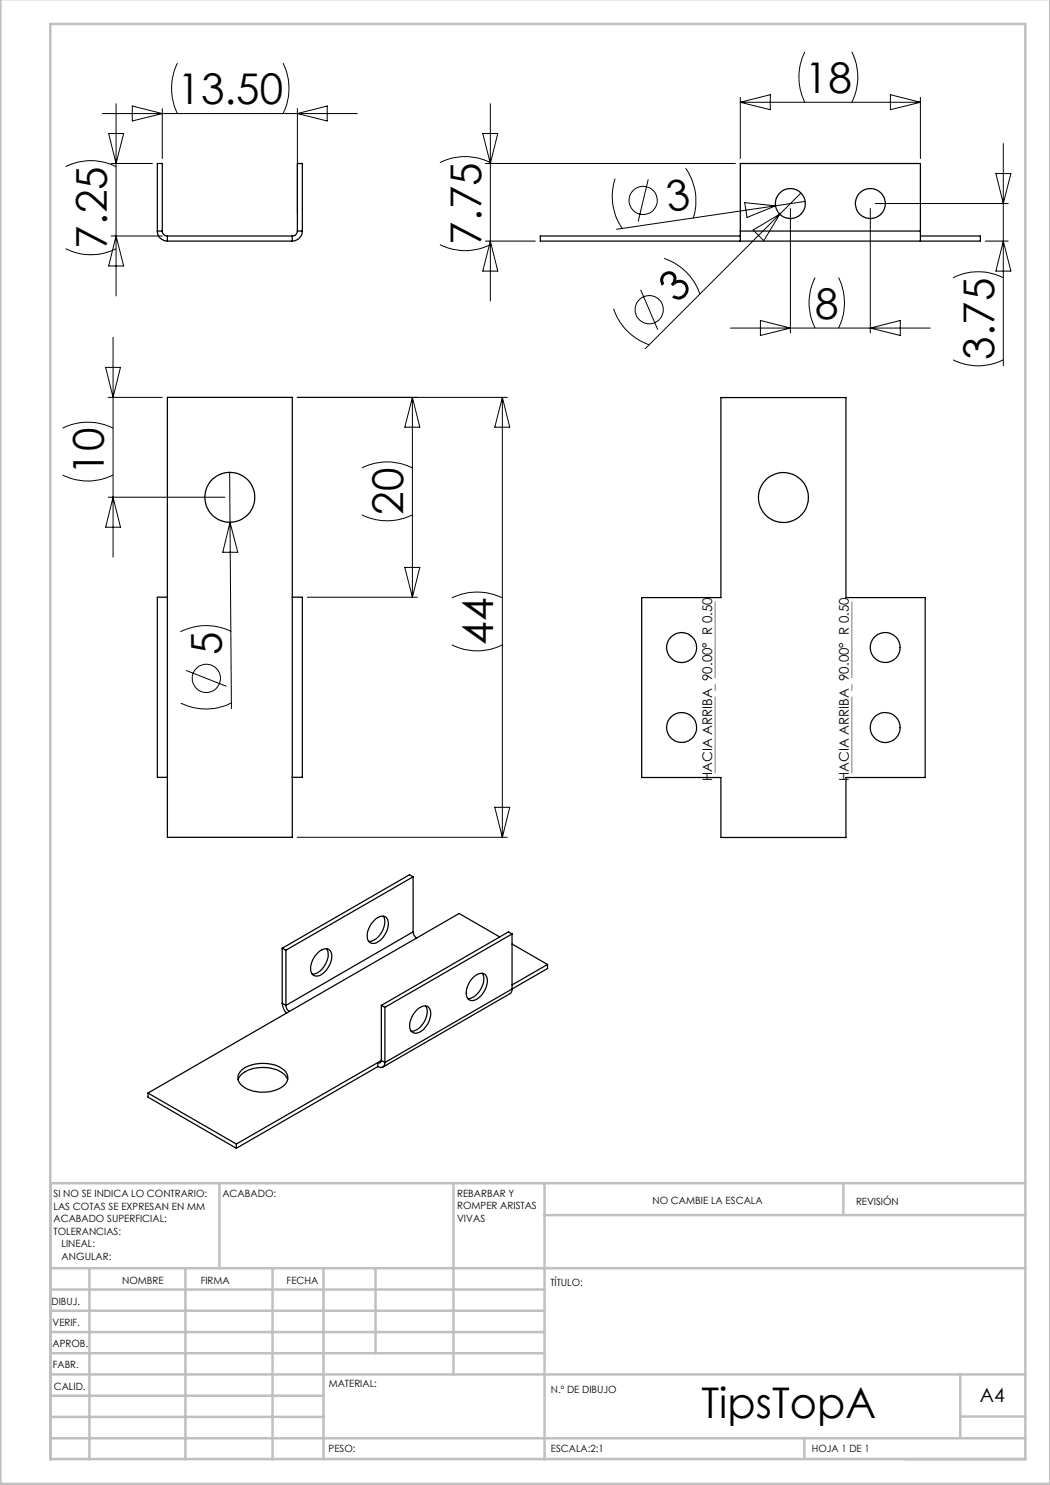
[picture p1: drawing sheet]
<svg xmlns="http://www.w3.org/2000/svg" width="210mm" height="297mm" viewBox="0 0 210 297" stroke-linecap="round" stroke-linejoin="round" font-family="sans-serif">
<g fill="none" stroke="#000" stroke-width=".2">
<path d="M35.5 12.6a11.5 11.5 0 0 0 0 10.1M56.6 12.6a11.5 11.5 0 0 1 0 10.1M148.1 19.5v12.2M161 10.4a11.2 11.2 0 0 0 0 10.1M170.4 10.4a11.2 11.2 0 0 1 0 10.1M178.1 18.9l6 1.6-6 1.4zM184.1 19.5v12.2M13.1 33.3a11.2 11.2 0 0 1 10.1 0M20.5 22.7h50.9M21.7 26.7h3l-1.5 6zM22.2 32.7h8.3M23.2 20.7v38.5"/>
<path d="M26.5 21.2l6 1.5-6 1.5zM32.5 21.7v10M59.5 21.7v21M59.5 22.7l5.9-1.5v3zM88 32.5a11.2 11.2 0 0 1 10.1 0M96.6 26.7h3l-1.5 6zM97.1 32.7h50M98.1 20.7v39.5M123 35.7a11.3 11.3 0 0 0 1.5 10.1M129.6 35.9l-2 8.4M137.1 33.7a11.2 11.2 0 0 1 1.5 10M148.1 20.5h36"/>
<path d="M148.1 20.5l6-1.6v3zM160.2 38.6l-31.2 31.2M199.2 34.7h3l-1.5 6zM200.7 28.7v44.5M13.1 49.7a11.2 11.2 0 0 0 10.1 0M22.2 47.2h10.3M23.2 47.2l1.5 6h-3zM88 48.9a11.2 11.2 0 0 0 10.1 0M97.1 48.2h10M98.1 48.2l1.5 6h-3zM128.1 58l3.5 7.9M132.8 51.7a11.4 11.4 0 0 1 7.2 7.2"/>
<path d="M148.9 40.5l6.2 .7-5.7 2.3zM150.6 46l5.4-3.2-3.2 5.4zM155.1 41.2l-31.8 4.7M158.1 41.7v24.9M161 40.3l-5.9 .9M163 55.5a11.2 11.2 0 0 0 0 10.1M167.7 55.5a11.2 11.2 0 0 1 0 10.1M174.1 41.7v24.9M175 40.7h26.6M190.6 55.6a11.1 11.1 0 0 1 10.1 0M197.1 48.2h4.5M200.7 48.2l1.5 6h-3z"/>
<path d="M21.1 73.5h3l-1.5 6zM21.6 79.5h10.9M22.6 67.5v43.9M82.5 79.5v39.9M82.5 79.5l1.5 5.9h-3zM100.5 79.5l1.5 5.9h-3zM100.5 79.5v88M101.5 79.5h-42.1M122.7 61.8a11.4 11.4 0 0 0 7.2 7.2M146.1 65.6h40M152.1 64.1l6 1.5-6 1.5zM174.1 65.6l6-1.5v3z"/>
<path d="M190.6 72a11.1 11.1 0 0 0 10.1 0M12.5 95a11.2 11.2 0 0 0 10.1 0M12.5 85.6a11.5 11.5 0 0 1 10.1 0M21.6 99.4h23.4M22.6 99.4l1.5 6h-3zM45.9 94.5l.4 47.2M72.4 93.6a11.2 11.2 0 0 1 10.1 0M46 104.5l1.6 6h-3zM61.5 119.4h22M72.4 103a11.2 11.2 0 0 0 10.1 0M81 113.5h3l-1.5 5.9zM90.4 119.6a11.5 11.5 0 0 1 10.1 0"/>
<path d="M37.2 134.1l8.1 3.2M46.2 126.3a11.4 11.4 0 0 0-10.1 .1M90.4 129a11.2 11.2 0 0 0 10.1 0M46.4 140.5a11.3 11.3 0 0 1-10.2 .1M59.4 167.5h42.1M99 161.5h3l-1.5 6z"/>
<circle cx="128.6" cy="40.1" r="2.82"/>
<circle cx="129.9" cy="61.9" r="2.82"/>
<circle cx="41.3" cy="135.7" r="2.82"/>
</g>
<path d="M170.4 119.5v36M143 155.5v-36" fill="none" stroke="#808080" stroke-width=".2" stroke-dasharray="15.2 1.3 1.3 1.3" stroke-dashoffset="-.9"/>
<g fill="none" stroke="#c0c0c0" stroke-width=".5">
<path d="M.1 -.1v296.9h209.9v-296.9M10.1 4.8h195v287h-195zM43.9 236.6v17M90.7 236.6v38.3M108.9 236.6v55.3M168.7 236.6v6.3M205.1 236.6h-195v55.3M10.1 253.6h195M10.1 257.9h98.8M17.9 253.6v38.3M37.1 253.6v38.3M54.5 253.6v38.3"/>
<path d="M64.7 253.6v38.3M75.1 253.6v17M108.9 243h96.2M10.1 270.6h98.8M10.1 266.4h98.8M10.1 262.1h98.8M10.1 279.1h54.6M10.1 274.9h195M192.1 274.8v12.7M10.1 287.7h195M10.1 283.4h54.6M160.9 287.5v4.3"/>
<path d="M192.1 283.3h13"/>
</g>
<g fill="none" stroke="#000" stroke-width=".25">
<path d="M31.5 46.2a1.99 1.99 0 0 0 2 2M31.5 46.2h1M31.5 46.2v-13.5h1v13.5M32.5 46.2a1.02 1.02 0 0 0 1 1M33.5 47.2h25M33.5 48.2h25M33.5 47.2v1M58.5 47.2v1M59.5 46.2a1.02 1.02 0 0 1-1 1M59.5 46.2h1M59.5 46.2v-13.5h1v13.5M60.5 46.2a2.05 2.05 0 0 1-2 2"/>
<path d="M148.1 46.2v2M148.1 47.2h-40v1h88v-1h-12M148.1 46.2h36M148.1 46.2v-13.5h36v13.5M184.1 46.2v2M33.5 79.5h25v88h-25zM144.2 79.5h25v40h15.8v36h-15.8v12h-25v-12h-15.9v-36h15.9zM33.5 119.4h-2v36.1h2M58.5 119.4h2v36.1h-2M82.6 175.4l-25.4 14.6M82.6 175.4v11M82.6 175.4l-.7-.5-25.5 14.7"/>
<path d="M56.4 189.6v11.1M56.4 189.6l.8 .4M57.2 190v11.1M63.5 190.6l.7-.6a1.3 1.3 0 0 1 1.6-.1 1.3 1.3 0 0 1 .6 1.5 4.6 4.6 0 0 1-2.7 3.8 1.35 1.35 0 0 1-1.6-1.8l.5-1.5zM65.3 189.8a4 4 0 0 1-1.9 4.8l-1 .2M74.8 184.1l.4-.3a1.36 1.36 0 0 1 1.4-.6 1.36 1.36 0 0 1 1 1.2 4.2 4.2 0 0 1-3 4.3 1.18 1.18 0 0 1-1.2-1.4l.1-.9 .4-1zM76.7 183.2a3.9 3.9 0 0 1-2.1 4.9l-.9 .2M82.6 186.4a1.6 1.6 0 0 0 .7 1.2M82.6 186.4l-25.4 14.7M83.3 187.6l-25.4 14.7M94.7 195.4a1.57 1.57 0 0 1 2.6-.2 4 4 0 0 1-2.6 4.9 1.23 1.23 0 0 1-1.5-1.5l.3-1.4 .5-1zM96.4 194.7a3.6 3.6 0 0 1-.9 4.1 2.37 2.37 0 0 1-1.9 .9"/>
<path d="M99.9 187.4l-8.1-4.7-8.5 4.9M102.4 197.8v.3l-.4 .6-25.4 14.7M102.4 188.8l7.1 4.1M102.4 186.8l-25.4 14.7M102.4 186.8v11M102.4 197.8l-25.4 14.7M102.4 186.8l-.7-.4-25.4 14.7M109.5 192.9l-7.1 4.1M109.5 192.9v.8l-7.1 4.1M29.6 218.6l17.7 10.2M29.6 218.6v.8l17.7 10.3M47.6 216a4.6 4.6 0 0 1 4.5-2.5 5.4 5.4 0 0 1 5.3 2.1l.1 .4"/>
<path d="M48.2 214.2a7.2 7.2 0 0 1 8.7-.1 2.01 2.01 0 0 1-.6 3.3 7.2 7.2 0 0 1-8.2-.6 1.86 1.86 0 0 1 .1-2.6zM56.4 200.7l.3 1 .6 .9M56.4 200.7l.8 .4M57.2 201.1a1.38 1.38 0 0 0 .7 1.2M57.9 202.3l-28.3 16.3M75.6 213.3l-28.3 16.4M75.6 212.5l-28.3 16.3M75.6 212.5v.8M76.3 212.1a.44 .44 0 0 1-.2 .4 .44 .44 0 0 1-.5 0M76.3 212.1l-.7 .4M76.3 201.1l.7 .4M76.3 212.1l.7 .4"/>
<path d="M76.3 201.1v11M77 212.5a.86 .86 0 0 1-.4 .9 .86 .86 0 0 1-1-.1M77 201.5v11M83.4 202l.7-.6a1.23 1.23 0 0 1 1.4-.1 1.23 1.23 0 0 1 .6 1.2 4.3 4.3 0 0 1-2.7 4.1 1.38 1.38 0 0 1-1.4-1.9l.4-1.5zM85.1 201.2a3.7 3.7 0 0 1-1.3 4.4l-1.1 .6h-.5M47.3 228.8v.9"/>
<circle cx="158.1" cy="40.7" r="3"/>
<circle cx="174.1" cy="40.7" r="3"/>
<circle cx="46" cy="99.5" r="5"/>
<circle cx="156.7" cy="99.5" r="5"/>
<circle cx="136.3" cy="129.5" r="3"/>
<circle cx="177" cy="129.5" r="3"/>
<circle cx="136.3" cy="145.5" r="2.99"/>
<circle cx="177" cy="145.5" r="2.99"/>
</g>
<g font-size="8.5">
<text x="35.5" y="20.9">13.50</text>
<text x="161" y="18.6">18</text>
<text x="133.7" y="42.5" transform="rotate(-8 133.7 42.5)">3</text>
<text x="21.4" y="49.7" transform="rotate(-90 21.4 49.7)">7.25</text>
<text x="96.2" y="48.9" transform="rotate(-90 96.2 48.9)">7.75</text>
<text x="135.3" y="60.8" transform="rotate(-45 135.3 60.8)">3</text>
<text x="163" y="63.7">8</text>
<text x="198.9" y="71.9" transform="rotate(-90 198.9 71.9)">3.75</text>
<text x="20.8" y="95" transform="rotate(-90 20.8 95)">10</text>
<text x="80.6" y="103" transform="rotate(-90 80.6 103)">20</text>
<text x="44.4" y="131" transform="rotate(-90 44.4 131)">5</text>
<text x="98.6" y="129" transform="rotate(-90 98.6 129)">44</text>
<text x="140.3" y="283.5">TipsTopA</text>
</g>
<text font-size="3.9" x="196" y="280.4">A4</text>
<g font-size="2.7">
<text x="142.4" y="156.3" transform="rotate(-90 142.4 156.3)">HACIA ARRIBA 90.00° R 0.50</text>
<text x="169.8" y="156.3" transform="rotate(-90 169.8 156.3)">HACIA ARRIBA 90.00° R 0.50</text>
</g>
<g font-size="2">
<text x="10.7" y="239.5">SI NO SE INDICA LO CONTRARIO:</text>
<text x="44.5" y="239.5">ACABADO:</text>
<text x="91.4" y="239.4">REBARBAR Y</text>
<text x="10.7" y="242">LAS COTAS SE EXPRESAN EN MM</text>
<text x="10.7" y="244.5">ACABADO SUPERFICIAL:</text>
<text x="91.4" y="241.9">ROMPER ARISTAS</text>
<text x="91.4" y="244.4">VIVAS</text>
<text x="130.5" y="240.8">NO CAMBIE LA ESCALA</text>
<text x="171.2" y="241">REVISIÓN</text>
<text x="10.7" y="247">TOLERANCIAS:</text>
<text x="12.3" y="249.5">LINEAL:</text>
<text x="12.3" y="252">ANGULAR:</text>
<text x="24.4" y="256.9">NOMBRE</text>
<text x="40.1" y="256.8">FIRMA</text>
<text x="57.3" y="256.8">FECHA</text>
<text x="110.1" y="257.1">TÍTULO:</text>
<text x="10.3" y="260.9">DIBUJ.</text>
<text x="10.5" y="269.3">APROB.</text>
<text x="10.5" y="265.2">VERIF.</text>
<text x="10.6" y="273.6">FABR.</text>
<text x="10.8" y="278">CALID.</text>
<text x="65.8" y="277.4">MATERIAL:</text>
<text x="110.2" y="278.5">N.º DE DIBUJO</text>
<text x="65.7" y="290.4">PESO:</text>
<text x="110.2" y="290.5">ESCALA:2:1</text>
<text x="162.4" y="290.4">HOJA 1 DE 1</text>
</g>
</svg>
